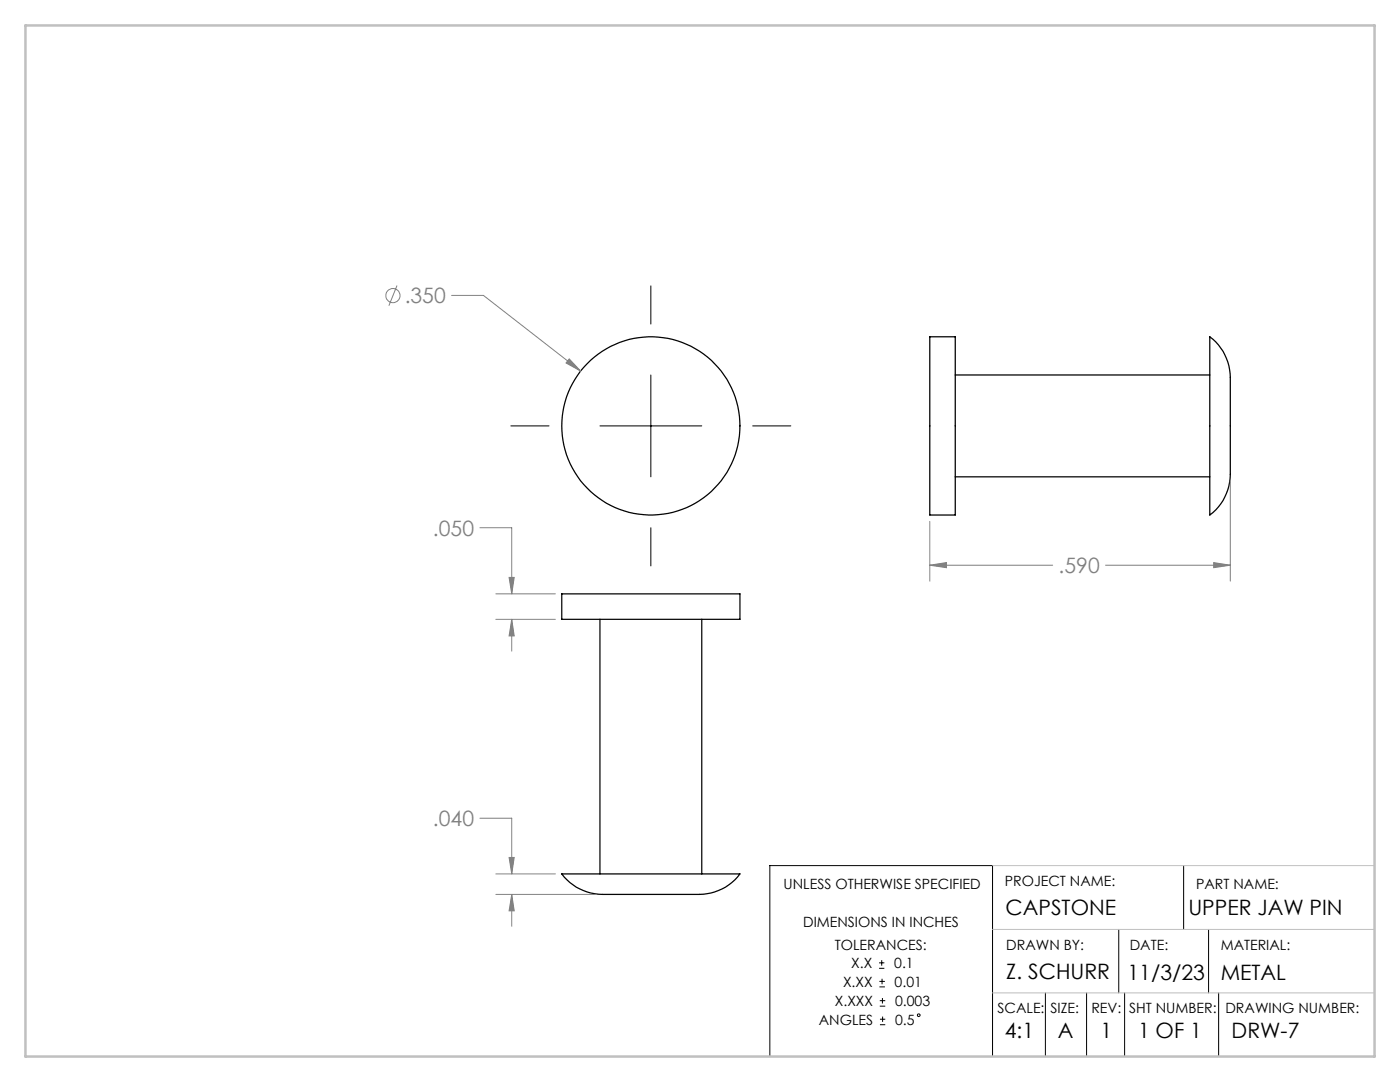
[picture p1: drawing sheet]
<svg xmlns="http://www.w3.org/2000/svg" width="279mm" height="216mm" viewBox="0 0 279 216" stroke-linecap="round" stroke-linejoin="round" font-family="sans-serif">
<g fill="none" stroke="#000" stroke-width=".25">
<path d="M185.6 67.2h5v35.6h-5zM190.6 74.8h50.8M241.4 67.2a11.1 11.1 0 0 1 4.1 9.8v13.4a27.9 27.9 0 0 1-.5 7.3 10 10 0 0 1-3.6 5.1zM190.6 95.1h50.8M112.1 118.5h35.6v5.1h-35.6zM119.7 123.6v50.8M140.1 123.6v50.8M112.1 174.4h35.6a11.1 11.1 0 0 1-9.8 4.1h-12.8a42.3 42.3 0 0 1-7.2-.3 9.9 9.9 0 0 1-5.8-3.8z"/>
<circle cx="129.9" cy="85" r="17.8"/>
</g>
<g fill="none" stroke="#808080" stroke-width=".2">
<path d="M79.2 57l-1.6 4M90.1 58.9h6.4l19.4 15.1M113.6 71.6l2.3 2.4-2.9-1.6zM245.5 95.9v20.1M95.8 105.3h6.3v13.2M99 118.5h11.8M101.6 115.2h1l-.5 3.3zM185.6 112.8l3.3-.5v1zM185.6 104v12M185.6 112.8h24.5M220.6 112.8h24.9M242.2 112.3l3.3 .5-3.3 .5z"/>
<path d="M99 123.6h11.8M102.1 123.6l.5 3.3h-1zM102.1 123.6v6.3M95.8 163.3h6.3v11.1M99 178.5h20M99 174.4h11.8M101.6 171.1h1l-.5 3.3zM102.1 178.5l.5 3.3h-1zM102.1 178.5v6.3"/>
<circle cx="78.4" cy="59" r="1.41"/>
</g>
<g fill="none" stroke="#000" stroke-width=".2">
<path d="M129.9 57v7.7M129.9 74.8v20.3M102 85h7.6M119.7 85h20.4M150.2 85h7.6M129.9 105.3v7.6M236.2 172.7v12.8M175.4 193.2h1.1M175.4 192.1h1.1M175.5 196.9h1.1M175.5 195.8h1.1M175.6 199.7h1.1"/>
<path d="M176 191.6v1.1M176 195.3v1.1M176.1 199.1v1.1M208.6 198.1v12.7M216.9 198.1v12.7M223.3 185.5v12.6M224.4 198.1v12.7M241.2 185.5v12.6M243.2 198.1v12.7M153.6 210.8v-38.1h44.5v38.1M175.6 200.8h1.1M175.6 204.5h1.1"/>
<path d="M175.6 203.4h1.1M176.1 202.8v1.1"/>
<circle cx="183.3" cy="202.6" r=".28"/>
</g>
<path d="M198.1 172.7h76.2v12.8h-76.2M198.1 198.1h76.2" fill="none" stroke="#c0c0c0" stroke-width=".2"/>
<path d="M5.1 5.1h269.2v205.7h-269.2z" fill="none" stroke="#c0c0c0" stroke-width=".5"/>
<path d="M113.6 71.6l-.6 .8 2.9 1.6zM185.6 112.8l3.3-.5v1zM242.2 112.3l3.3 .5-3.3 .5zM101.6 115.2h1l-.5 3.3zM102.1 123.6l.5 3.3h-1zM102.1 178.5l.5 3.3h-1zM101.6 171.1h1l-.5 3.3z" fill="#808080"/>
<g font-size="4.2" fill="#808080">
<text x="80.8" y="60.5">.350</text>
<text x="86.4" y="106.9">.050</text>
<text x="211.3" y="114.3">.590</text>
<text x="86.4" y="164.8">.040</text>
</g>
<g font-size="4.2">
<text x="200.7" y="182.7">CAPSTONE</text>
<text x="237.2" y="182.7">UPPER JAW PIN</text>
<text x="200.8" y="195.4">Z. SCHURR</text>
<text x="225" y="195.5">11/3/23</text>
<text x="243.6" y="195.5">METAL</text>
<text x="200.6" y="207.1">4:1</text>
<text x="211.1" y="207.1">A</text>
<text x="219.6" y="207.1">1</text>
<text x="227.1" y="207.1">1 OF 1</text>
<text x="245.8" y="207.1">DRW-7</text>
</g>
<g font-size="2.8">
<text x="156.4" y="177.3">UNLESS OTHERWISE SPECIFIED</text>
<text x="200.5" y="176.8">PROJECT NAME:</text>
<text x="238.7" y="177.3">PART NAME:</text>
<text x="160.3" y="185">DIMENSIONS IN INCHES</text>
<text x="166.6" y="189.6">TOLERANCES:</text>
<text x="200.8" y="189.6">DRAWN BY:</text>
<text x="225.5" y="189.6">DATE:</text>
<text x="243.6" y="189.6">MATERIAL:</text>
<text x="168.2" y="196.9">X.XX</text>
<text x="169.9" y="193.2">X.X</text>
<text x="178.5" y="193.2">0.1</text>
<text x="178.5" y="196.9">0.01</text>
<text x="166.6" y="200.7">X.XXX</text>
<text x="178.6" y="200.7">0.003</text>
<text x="199.1" y="202.1">SCALE:</text>
<text x="209.6" y="202.1">SIZE:</text>
<text x="217.8" y="202.1">REV:</text>
<text x="225.3" y="202.1">SHT NUMBER:</text>
<text x="244.6" y="202.1">DRAWING NUMBER:</text>
<text x="163.4" y="204.4">ANGLES</text>
<text x="178.6" y="204.4">0.5</text>
</g>
</svg>
